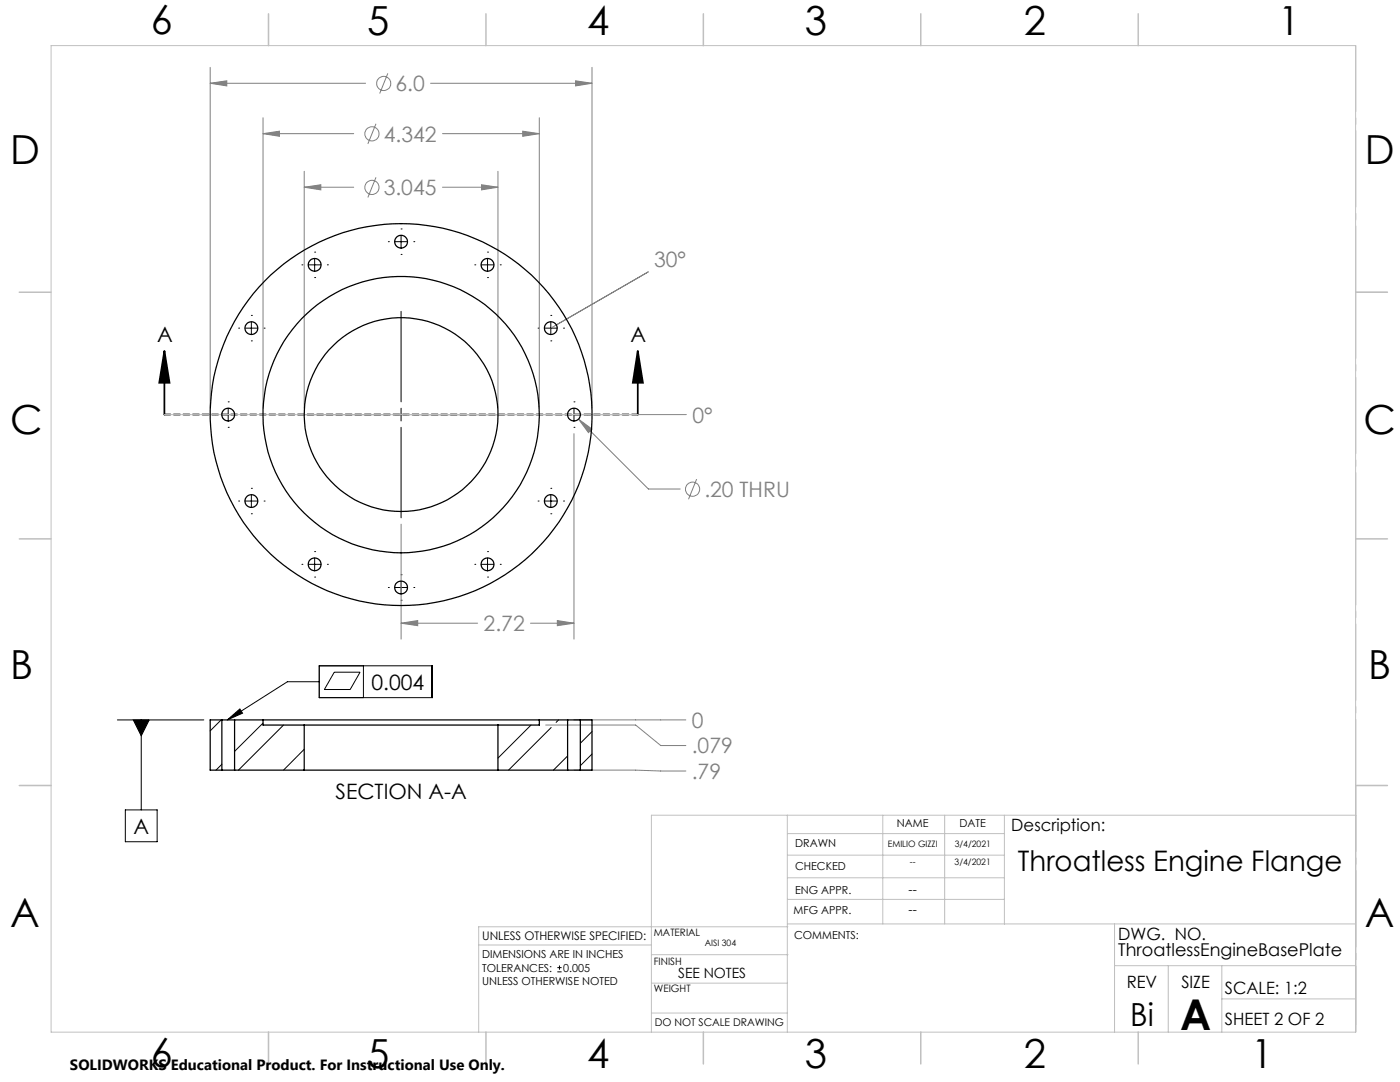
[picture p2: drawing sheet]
<svg xmlns="http://www.w3.org/2000/svg" width="279mm" height="216mm" viewBox="0 0 279 216" stroke-linecap="round" stroke-linejoin="round" font-family="sans-serif">
<g fill="none" stroke="#808080" stroke-width=".2">
<path d="M41.9 16.6l3.4-.5v1zM41.9 13.4v68.1M41.9 16.6h31.1M77.4 14.6l-1.6 4.1M85.9 16.6h32.2M114.9 16.1l3.2 .5-3.2 .5zM118.1 13.4v68.1M52.5 26.7l3.3-.5v1zM52.5 23.5v58M52.5 26.7h18.1M60.7 37.4l3.3-.5v1zM60.7 34.2v47.3"/>
<path d="M60.7 37.4h9.9M75 24.7l-1.6 4M75 35.4l-1.6 4M88.3 26.7h19.3M88.3 37.4h11.1M96.1 36.9l3.3 .5-3.3 .5zM99.4 34.2v47.3M104.3 26.2l3.3 .5-3.3 .5zM107.6 23.5v58M129.4 54.3l-19.5 11.2M81.3 82.7h55.7M114.5 86.5v41"/>
<path d="M115.5 83.6l2.6 2-.7 .7zM115.5 83.6l13.9 14h6.3M139 95.6l-1.6 4M80 104.6v22.9M80 124.4l3.4-.6v1zM80 124.4h15.3M105.9 124.4h8.6M111.2 123.8l3.3 .6-3.3 .4zM108.9 144.7h18l5 4.1h5M114.5 143.7h22.4M114.5 153.7l22.4 .1"/>
<circle cx="76.6" cy="16.7" r="1.41"/>
<circle cx="74.2" cy="37.4" r="1.41"/>
<circle cx="74.2" cy="26.7" r="1.41"/>
<circle cx="138.2" cy="97.6" r="1.41"/>
</g>
<g fill="none" stroke="#000" stroke-width=".2">
<path d="M60.3 52.8h.1M61.5 52.8h2.6M62.8 50.3h.1M62.8 55.4h.1M62.8 51.6v2.5M65.3 52.8h.1M77.5 48.2h.1M78.8 48.2h2.5M80 45.7h.1M80 50.8h.1M80 47v2.5M82.6 48.2h.1"/>
<path d="M94.8 52.8h.1M96 52.8h2.6M97.3 50.3h.1M97.3 55.4h.1M97.3 51.6v2.5M99.8 52.8h.1M47.6 65.5h.1M48.9 65.5h2.5M50.2 62.9h.1M50.2 68h.1M50.2 64.2v2.5M52.7 65.5h.1"/>
<path d="M80 62.1v18.1M107.4 65.5h.1M108.7 65.5h2.5M109.9 62.9h.1M109.9 68h.1M109.9 64.2v2.5M112.5 65.5h.1M43 82.7h.1M44.3 82.7h2.5M45.5 80.2h.1M45.5 85.3h.1M45.5 81.5v2.5"/>
<path d="M47.6 100h.1M48.1 82.7h.1M48.9 100h2.5M50.2 97.4h.1M50.2 98.7v2.5M52.7 100h.1M59.4 82.7h18.1M78.8 82.7h2.5M80 81.5v2.5M80 85.3v18M82.6 82.7h18M107.4 100h.1"/>
<path d="M108.7 100h2.5M109.9 97.4h.1M109.9 98.7v2.5M112 82.7h.1M112.5 100h.1M113.3 82.7h2.5M114.5 80.2h.1M114.5 85.3h.1M114.5 81.5v2.5M117.1 82.7h.1M50.2 102.5h.1M60.3 112.6h.1"/>
<path d="M61.5 112.6h2.6M62.8 110.1h.1M62.8 115.1h.1M62.8 111.3v2.6M65.3 112.6h.1M77.5 117.2h.1M78.8 117.2h2.5M80 114.7h.1M80 119.8h.1M80 116v2.5M82.6 117.2h.1M94.8 112.6h.1"/>
<path d="M96 112.6h2.6M97.3 110.1h.1M97.3 115.1h.1M97.3 111.3v2.6M99.8 112.6h.1M109.9 102.5h.1M63.7 132.9h22.6v6.3h-22.6zM63.7 136h-6.3l-12 7.7M66.7 134.1h5.2l-2 3.5h-5.2zM72.5 132.9v6.3M23.4 143.7h17.3M26.6 143.7h3.2l-1.6 3.1z"/>
<path d="M28.2 143.7v17.9M45.4 143.7l2.5-2.2 .5 .8zM25 161.6h6.4v6.4h-6.4zM111.2 193.9h.9M111.2 193.1h.9M111.7 192.7v.8"/>
</g>
<path d="M32.8 70l1 6.4h-2zM32.8 70v12.7M127.3 70l1 6.4h-2zM127.3 70v12.7" fill="none" stroke="#000" stroke-width=".35"/>
<path d="M127.3 82.7h-94.5" fill="none" stroke="#000" stroke-width=".35" stroke-dasharray="1.3 .6" stroke-dashoffset=".1"/>
<path d="M270.6 9.1v49.2M270.6 58.3v49.2M270.6 107.5v49.2M270.6 156.7v49.2" fill="none" stroke="#c0c0c0" stroke-width=".2" stroke-dasharray="15.2 1.3 1.3 1.3" stroke-dashoffset="2.1"/>
<g fill="none" stroke="#c0c0c0" stroke-width=".2">
<path d="M10.2 9.1h260.3v196.9h-260.3zM270.5 58.3h6.4M32.8 82.7h94.5M270.5 156.7h6.4M157.1 162.7v43.3M157.1 175.2h43.3M157.1 170.6h43.3M157.1 166.3h43.3M157.1 179.5h43.3M176.2 162.7v21.7M188.5 162.7v21.7M200.4 162.7v21.7"/>
<path d="M270.6 162.7h-140.6v43.3M95.5 188.6h34.5M130 196.2h27.1M130 190.5h27.3M157.1 184.4h113.4M157.2 184.9h-61.7v21.1M222.4 184.4v21.6M222.4 192.7h48.1M233.2 192.7v13.3M243.8 199.3h26.7M243.8 192.7v13.3M130 202.1h27.1"/>
</g>
<g fill="none" stroke="#c0c0c0" stroke-width=".3">
<path d="M53.6 2.8v6.3M97 2.8v6.3M140.4 2.8v6.3M183.8 2.8v6.3M227.2 2.8v6.3M3.8 58.3h6.4M270.5 58.3h6.4M3.8 107.5h6.4M270.5 107.5h6.4M3.8 156.7h6.4M270.5 156.7h6.4M53.6 206v6.3"/>
<path d="M97 206v6.3M140.4 206v6.3M183.8 206v6.3M227.2 206v6.3"/>
</g>
<g fill="#000">
<path d="M127.3 70l1 6.4h-2zM32.8 70l1 6.4h-2z"/>
<path d="M45.4 143.7l2.5-2.2 .5 .8zM26.6 143.7l1.6 3.1 1.6-3.1z"/>
</g>
<path d="M80 124.4l3.4-.6v1zM111.2 123.8l3.3 .6-3.3 .4zM115.5 83.6l1.9 2.7 .7-.7zM52.5 26.7l3.3-.5v1zM104.3 26.2l3.3 .5-3.3 .5zM41.9 16.6l3.4-.5v1zM114.9 16.1l3.2 .5-3.2 .5zM60.7 37.4l3.3-.5v1zM96.1 36.9l3.3 .5-3.3 .5z" fill="#808080"/>
<g fill="none" stroke="#000" stroke-width=".25">
<path d="M44.3 143.7h2.5M44.3 153.7h2.5M44.3 143.7v10M44.3 143.7h-2.4v10h2.4M46.8 153.7h13.9M46.8 143.7h5.7M46.8 143.7v10M52.5 143.7h55.1M52.5 143.7v1h8.2M60.7 144.7h38.7M60.7 153.7h38.7M60.7 144.7v9"/>
<path d="M99.4 153.7h13.9M99.4 144.7v9M107.6 143.7h5.7M107.6 143.7v1h-8.2M113.3 153.7h2.5M113.3 143.7h2.5M113.3 143.7v10M115.8 143.7h2.3v10h-2.3M115.8 143.7v10"/>
<circle cx="62.8" cy="52.8" r="1.28"/>
<circle cx="80.1" cy="48.2" r="1.28"/>
<circle cx="97.3" cy="52.8" r="1.28"/>
<circle cx="50.2" cy="65.5" r="1.28"/>
<circle cx="109.9" cy="65.5" r="1.28"/>
<circle cx="45.6" cy="82.7" r="1.28"/>
<circle cx="50.2" cy="100" r="1.28"/>
<circle cx="80" cy="82.7" r="38.1"/>
<circle cx="80" cy="82.7" r="19.3"/>
<circle cx="80.1" cy="82.7" r="27.6"/>
<circle cx="109.9" cy="100" r="1.28"/>
<circle cx="114.6" cy="82.7" r="1.28"/>
<circle cx="62.8" cy="112.6" r="1.28"/>
<circle cx="80" cy="117.2" r="1.28"/>
<circle cx="97.3" cy="112.6" r="1.28"/>
</g>
<path d="M44.1 143.7l-2.2 2.1M44.3 152.5l-1.2 1.2M52.5 144.3l-5.7 5.6M56.6 144.7l-9 9M60.7 149.5l-4.1 4.2M106 144.7l-6.6 6.6M110 145.2l-8.5 8.5M111.5 143.7l-.5 .4M113.3 150.8l-2.8 2.9M118.1 146l-2.3 2.3M118.1 150.5l-2.3 2.3" fill="none" stroke="#000" stroke-width=".2"/>
<text font-size="8.5" x="235.5" y="205.4">A</text>
<g font-size="8">
<text x="30.1" y="6.8">6</text>
<text x="73.3" y="6.9">5</text>
<text x="117.2" y="6.9">4</text>
<text x="160.6" y="6.9">3</text>
<text x="204.3" y="6.9">2</text>
<text x="255.1" y="6.9">1</text>
<text x="2.1" y="32.7">D</text>
<text x="272.4" y="32.7">D</text>
<text x="2.1" y="86.5">C</text>
<text x="272.1" y="86.5">C</text>
<text x="2.1" y="135.6">B</text>
<text x="273.1" y="135.6">B</text>
<text x="2.1" y="185.1">A</text>
<text x="272.4" y="185.1">A</text>
<text x="30.1" y="212.9">6</text>
<text x="73.3" y="213">5</text>
<text x="117.2" y="213">4</text>
<text x="160.6" y="213">3</text>
<text x="204.3" y="213">2</text>
<text x="249.7" y="213">1</text>
</g>
<text font-size="6.3" x="225.5" y="204.6">Bi</text>
<text font-size="5.6" x="203.1" y="173.8">Throatless Engine Flange</text>
<g font-size="4.2" fill="#808080">
<text x="78.9" y="18.2">6.0</text>
<text x="76.6" y="28.2">4.342</text>
<text x="76.6" y="38.9">3.045</text>
<text x="130.5" y="53.3">30°</text>
<text x="138.2" y="84.3">0°</text>
<text x="140.6" y="99.1">.20 THRU</text>
<text x="96.5" y="125.9">2.72</text>
<text x="138.1" y="145.2">0</text>
<text x="138.1" y="150.3">.079</text>
<text x="138.1" y="155.4">.79</text>
</g>
<g font-size="4.2">
<text x="31.4" y="68.3">A</text>
<text x="125.8" y="68.3">A</text>
<text x="74.1" y="137.6">0.004</text>
<text x="67" y="159.5">SECTION A-A</text>
<text x="26.6" y="166.4">A</text>
</g>
<text font-size="3.5" x="223.2" y="190.7">ThroatlessEngineBasePlate</text>
<g font-size="3.4">
<text x="201.8" y="165.9">Description:</text>
<text x="223.2" y="187.6">DWG. NO.</text>
<text x="224.9" y="197.2">REV</text>
<text x="235.8" y="197.2">SIZE</text>
<text x="244.4" y="198.4">SCALE: 1:2</text>
<text x="244.4" y="204.6">SHEET 2 OF 2</text>
</g>
<text font-size="3" x="14" y="213.5">SOLIDWORKS Educational Product. For Instructional Use Only.</text>
<text font-size="2.8" x="135.3" y="195.1">SEE NOTES</text>
<g font-size="2.5">
<text x="181.3" y="178.3">--</text>
<text x="181.3" y="182.3">--</text>
</g>
<text font-size="2.4" x="96.2" y="187.5">UNLESS OTHERWISE SPECIFIED:</text>
<g font-size="2.2">
<text x="179" y="165.1">NAME</text>
<text x="191.5" y="165.1">DATE</text>
<text x="158.7" y="169">DRAWN</text>
<text x="158.7" y="173.5">CHECKED</text>
<text x="158.7" y="178.3">ENG APPR.</text>
<text x="158.4" y="182.4">MFG APPR.</text>
<text x="96.2" y="191.2">DIMENSIONS ARE IN INCHES</text>
<text x="158.5" y="187.4">COMMENTS:</text>
<text x="96.2" y="196.5">UNLESS OTHERWISE NOTED</text>
<text x="96.2" y="193.9">TOLERANCES:</text>
<text x="112.4" y="193.9">0.005</text>
</g>
<text font-size="2.1" x="130.7" y="204.6">DO NOT SCALE DRAWING</text>
<g font-size="2">
<text x="130.5" y="186.8">MATERIAL</text>
<text x="130.5" y="192.5">FINISH</text>
<text x="130.5" y="198">WEIGHT</text>
</g>
<g font-size="1.8">
<text x="177.2" y="169">EMILIO GIZZI</text>
<text x="181.6" y="172.6">--</text>
<text x="190.5" y="172.6">3/4/2021</text>
<text x="190.5" y="169">3/4/2021</text>
<text x="140.7" y="188.8">AISI 304</text>
</g>
</svg>
